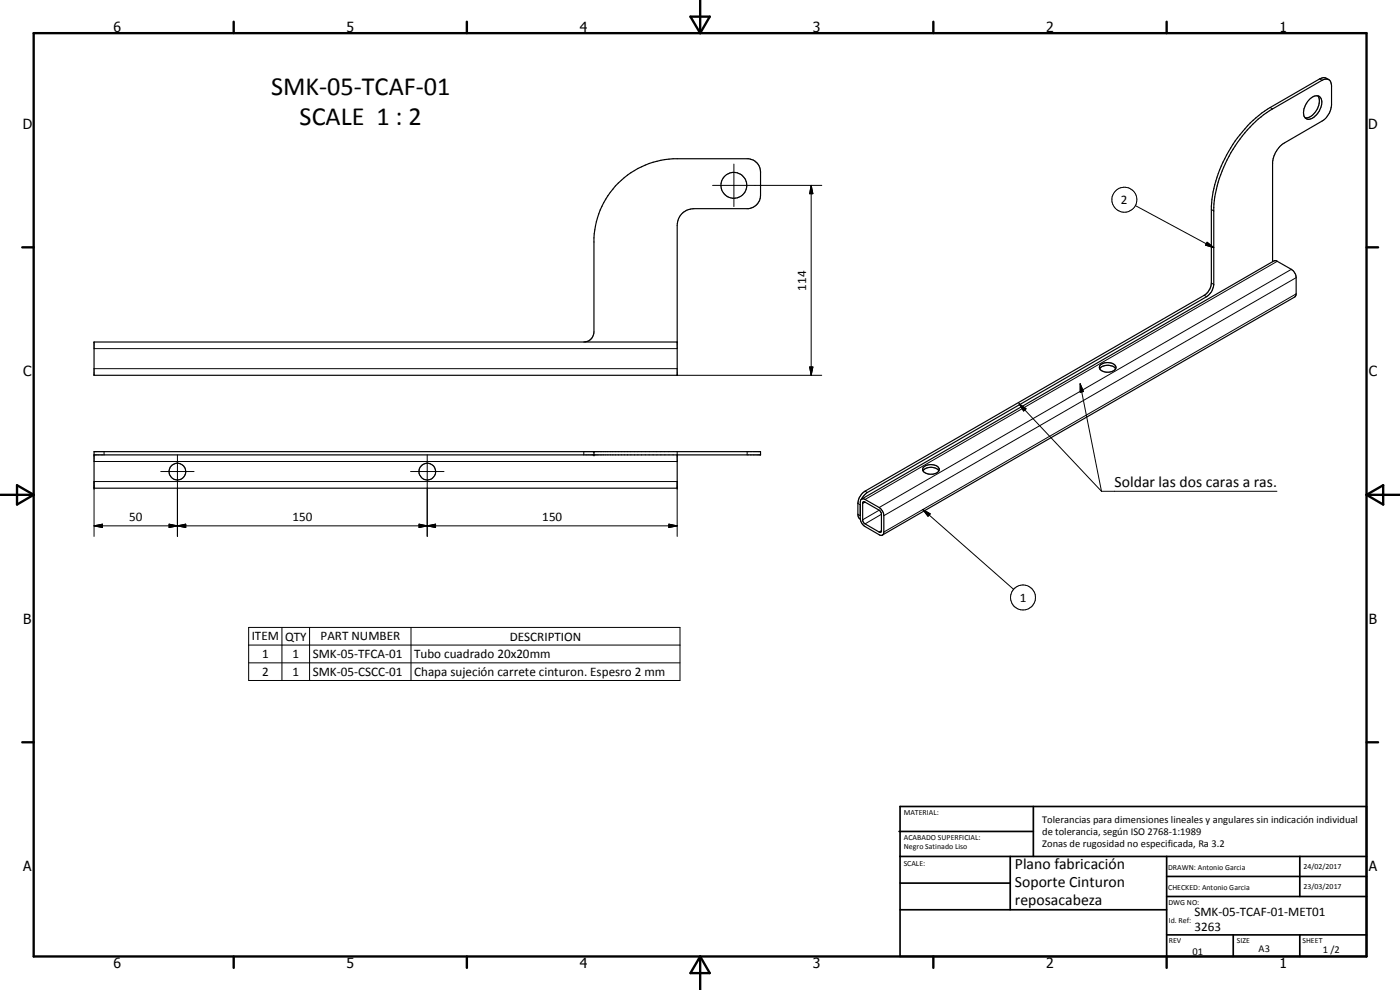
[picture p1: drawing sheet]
<svg xmlns="http://www.w3.org/2000/svg" width="420mm" height="297mm" viewBox="0 0 420 297" stroke-linecap="round" stroke-linejoin="round" font-family="sans-serif">
<g fill="none" stroke="#000" stroke-width=".35">
<path d="M393 29.8a2.08 2.08 0 0 1 3.4-.3 5.3 5.3 0 0 1-3.7 6.3 1.96 1.96 0 0 1-1.4-2.8l.6-1.7zM395.5 28.7a5 5 0 0 1-3.5 6.7l-.3-.1M398.8 23.9a2.16 2.16 0 0 0-2.7-.2l-14.9 8.6a39.4 39.4 0 0 0-17.7 29.5v23.1a4.8 4.8 0 0 1-2.1 3.7l-101.8 58.8a4.5 4.5 0 0 0-2.1 3.6v3.9l.7 .8M381.9 78.5v-29.9a8.1 8.1 0 0 1 3.6-5.7l11.3-6.6a6.4 6.4 0 0 0 2.8-4.8v-5.8a1.74 1.74 0 0 0-.8-1.8 1.74 1.74 0 0 0-2 .2l-14.9 8.6a38.8 38.8 0 0 0-16.3 22l-1 4.4-.3 2.1v24.1a4.9 4.9 0 0 1-2.2 3.7l-101.8 58.8-1.1 .9-.6 1 123.7-71.4h.8l4.5 2.5a3.2 3.2 0 0 1 1.4 2.5v4.9l-.4 .9-123.8 71.4M175.2 102.6a3 3 0 0 0 3.1-3v-28.2a25.1 25.1 0 0 1 23.7-23.8h22.7a4 4 0 0 1 3.5 4v7a4.1 4.1 0 0 1-3.5 4h-16.5a5 5 0 0 0-5 5v45h-175v-10h175M330 110.7a3.2 3.2 0 0 1 4.8 0M330.1 109.6a3.3 3.3 0 0 1 4.8 .4 1.53 1.53 0 0 1-1.7 1.6 2.77 2.77 0 0 1-3.3-1.3zM28.2 136.5h200v-1h-200v11h175v-10M178.3 135.5v1M258.3 149.9l.4-.2h.7l4.5 2.6a3.3 3.3 0 0 1 1.3 2.4v4.9l-.3 .9-.8 .1-4.5-2.6a3.2 3.2 0 0 1-1.4-2.4zM259 150.6l.6 .1 4.3 2.4 .4 .4 .2 .6v5.3l-.1 .2h-.5l-4.5-2.5-.4-.6zM277 141.3a3.2 3.2 0 0 1 4.8 0"/>
<path d="M277.1 140.3a3.3 3.3 0 0 1 4.8 .3 1.85 1.85 0 0 1-2.1 1.7 2.67 2.67 0 0 1-2.9-1.4z"/>
<circle cx="220.2" cy="55.6" r="3.9"/>
<circle cx="53.2" cy="141.5" r="2.51"/>
<circle cx="128.3" cy="141.5" r="2.5"/>
</g>
<g fill="none" stroke="#000" stroke-width=".3">
<path d="M381.2 32.3l.7 .4M396.1 23.7l.7 .4M213.9 55.6h32.7M220.2 49.2v12.8M243.4 55.6l.6 2.5h-1zM243.4 55.6v57M340.7 61.7l23.6 12.6M362.3 72.7l2 1.6-2.5-.7zM363.5 62.9l.8 .4M383.3 78.4l-123.7 71.5M361.4 88.6l.7 .4M363.5 84.9l.8 .4"/>
<path d="M387.6 80.8l-123.7 71.5M389 83.3l-123.8 71.4M389 88.2l-123.8 71.4M28.2 104.6h175M28.2 110.6h175M203.2 112.6h43.4M243 110.1h1l-.6 2.5zM324.2 115.1l1 2.4-1 .2zM324.2 115.1l6.4 32.3M28.2 138.5h175M31.2 135.5v1M53.2 136.5v24.5"/>
<path d="M128.2 136.5v24.5M175.2 135.5v1M203.2 135.5v1M224.2 135.5v1M305.8 121.2l2.1 1.4-.7 .7zM305.8 121.2l24.8 26.2M28.2 157.8l2.6-.5v1zM28.2 157.8h175M48.2 141.5h10M50.7 157.3l2.5 .5-2.5 .5zM50.7 157.3l5 1v-1l-5 1zM53.2 157.8l2.5-.5v1z"/>
<path d="M123.2 141.5h10.1M125.8 157.3l2.4 .5-2.4 .5zM128.2 157.8l2.5-.5v1zM200.7 157.3l2.5 .5-2.5 .5zM257.5 151l.7 .5M257.5 154.3l.7 .4M259.6 150.7l-.7 .3M259.6 147.4l.7 .4M263.9 153.1l-5 2.9M264.5 159.2l-.6 .4M264.5 154.3l-4.9 2.9M276.9 152.9l2.3 1.3-.7 .7z"/>
<path d="M276.9 152.9l27.3 23.9M330.6 147.4h52.6M28.2 161v-16.5h175v16.5M74.6 188.3h129.5v15.9h-129.5zM74.6 193.5h129.5M74.6 198.9h129.5M84.6 188.3v15.9M92.9 188.3v15.9M123.3 188.3v15.9"/>
<circle cx="337.4" cy="59.9" r="3.8"/>
<circle cx="307" cy="179.3" r="3.8"/>
</g>
<g fill="#000">
<circle cx="178.3" cy="136.5" r=".18"/>
<circle cx="178.3" cy="135.5" r=".18"/>
<circle cx="28.2" cy="146.5" r=".18"/>
<circle cx="203.2" cy="146.5" r=".18"/>
</g>
<g fill="none" stroke="#000" stroke-width=".71">
<path d="M10.1 9.9h400v277.1h-400zM70.1 6.5v3.4M140.1 6.5v3.4M207.2 5h5.8l-2.9 4.9zM210.1 0v9.9M280.1 6.5v3.4M350.1 6.5v3.4M6.7 74.2h3.4M410.1 74.2h3.5M.1 148.5h10M5.1 145.6l5 2.9-5 2.9zM410.1 148.5h10"/>
<path d="M410.1 148.5l5-2.9v5.8zM6.7 222.7h3.4M410.1 222.7h3.5M70.1 287v3.4M140.1 287v3.4M210.1 287v10M210.1 287l2.9 5h-5.8zM280.1 287v3.4M350.1 287v3.4"/>
</g>
<g fill="none" stroke="#000" stroke-width=".51">
<path d="M269.8 249.5h40.3M270.1 242h140v45h-140zM270.1 257h140M303.2 257v16M310.1 242v15M350.1 257v30M390.1 257v12M270.1 265h33.1M270.1 273h80M350.1 269h60M350.1 263h60M350.1 280.5h60"/>
<path d="M370.1 280.5v6.5M390.1 280.5v6.5"/>
</g>
<path d="M243.4 55.6l.6 2.5h-1zM362.3 72.7l2 1.6-2.5-.7zM243 110.1h1l-.6 2.5zM324.2 115.1l1 2.4-1 .2zM305.8 121.2l2.1 1.4-.7 .7zM28.2 157.8l2.6-.5v1zM50.7 157.3l2.5 .5-2.5 .5zM53.2 157.8l2.5-.5v1zM125.8 157.3l2.4 .5-2.4 .5zM128.2 157.8l2.5-.5v1zM200.7 157.3l2.5 .5-2.5 .5zM276.9 152.9l2.3 1.3-.7 .7z" fill="#000"/>
<g font-size="7.9">
<text x="81.4" y="28.6">SMK-05-TCAF-01</text>
<text x="89.9" y="37.6">SCALE 1 : 2</text>
</g>
<g font-size="4.7">
<text x="334.5" y="146.3">Soldar las dos caras a ras.</text>
<text x="304.6" y="260.8">Plano fabricación</text>
<text x="304.6" y="266.2">Soporte Cinturon</text>
<text x="304.6" y="271.6">reposacabeza</text>
</g>
<g font-size="4.2">
<text x="34" y="9.6">6</text>
<text x="104" y="9.6">5</text>
<text x="174" y="9.6">4</text>
<text x="244" y="9.6">3</text>
<text x="314" y="9.6">2</text>
<text x="384" y="9.6">1</text>
<text x="6.8" y="38.7">D</text>
<text x="410.6" y="38.7">D</text>
<text x="7" y="112.9">C</text>
<text x="410.8" y="112.9">C</text>
<text x="7" y="187.1">B</text>
<text x="410.8" y="187.1">B</text>
<text x="7" y="261.4">A</text>
<text x="410.8" y="261.4">A</text>
<text x="34" y="290.4">6</text>
<text x="104" y="290.4">5</text>
<text x="174" y="290.4">4</text>
<text x="244" y="290.4">3</text>
<text x="314" y="290.4">2</text>
<text x="384" y="290.4">1</text>
</g>
<g font-size="3.9">
<text x="336.4" y="61.2">2</text>
<text x="241.9" y="87.2" transform="rotate(-90 241.9 87.2)">114</text>
<text x="38.8" y="156.2">50</text>
<text x="87.7" y="156.2">150</text>
<text x="162.8" y="156.2">150</text>
<text x="306" y="180.6">1</text>
<text x="75.6" y="192.2">ITEM</text>
<text x="78.6" y="197.5">1</text>
<text x="85.5" y="192.2">QTY</text>
<text x="87.8" y="197.5">1</text>
<text x="93.8" y="197.5">SMK-05-TFCA-01</text>
<text x="96.2" y="192.2">PART NUMBER</text>
<text x="124.3" y="197.6">Tubo cuadrado 20x20mm</text>
<text x="153" y="192.2">DESCRIPTION</text>
<text x="78.6" y="202.8">2</text>
<text x="87.8" y="202.8">1</text>
<text x="93.8" y="202.8">SMK-05-CSCC-01</text>
<text x="124.3" y="202.9">Chapa sujeción carrete cinturon. Espesro 2 mm</text>
<text x="358.5" y="275">SMK-05-TCAF-01-MET01</text>
<text x="358.5" y="279.4">3263</text>
</g>
<g font-size="3.1">
<text x="312.7" y="246.8">Tolerancias para dimensiones lineales y angulares sin indicación individual</text>
<text x="312.7" y="250.4">de tolerancia, según ISO 2768-1:1989</text>
<text x="312.7" y="254">Zonas de rugosidad no especificada, Ra 3.2</text>
<text x="357.9" y="286.4">01</text>
<text x="377.7" y="285.6">A3</text>
<text x="397" y="285.9">1 /2</text>
</g>
<g font-size="2.4">
<text x="271.2" y="244.4">MATERIAL:</text>
<text x="271.3" y="252">ACABADO SUPERFICIAL:</text>
<text x="271.3" y="254.6">Negro Satinado Liso</text>
<text x="271.2" y="259.7">SCALE:</text>
<text x="350.6" y="260.9">DRAWN: Antonio Garcia</text>
<text x="391.2" y="260.6">24/02/2017</text>
<text x="350.6" y="267">CHECKED: Antonio Garcia</text>
<text x="391.2" y="266.7">23/03/2017</text>
<text x="350.6" y="271.4">DWG NO:</text>
<text x="350.8" y="276.9">Id. Ref:</text>
<text x="350.8" y="282.8">REV</text>
<text x="371.2" y="282.9">SIZE</text>
<text x="390.9" y="282.9">SHEET</text>
</g>
</svg>
